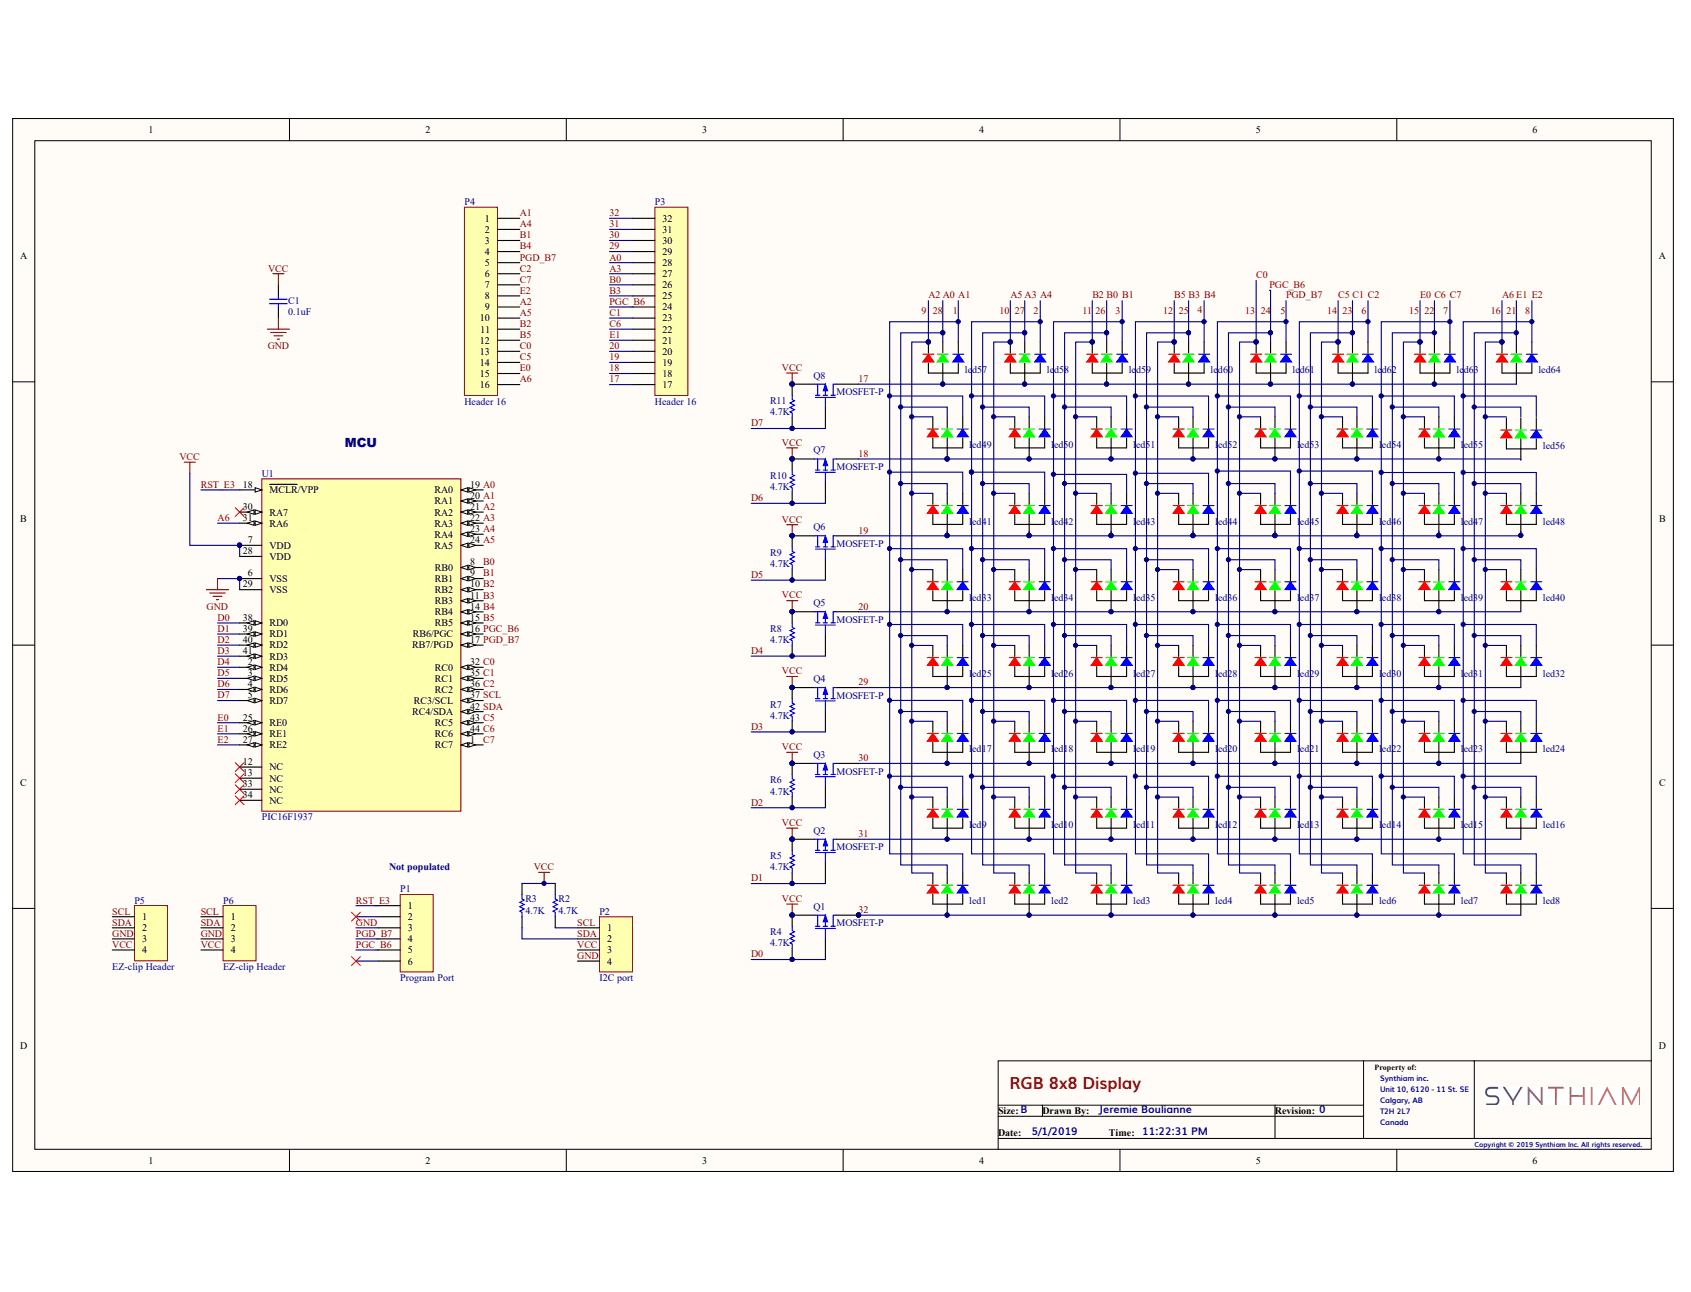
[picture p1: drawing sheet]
# Altium schematic sheet E-19 RGB 8x8 Display.SchDoc: RGB 8x8 Display
size B; DrawnBy: Jeremie Boulianne; Organization: Synthiam inc.; Address1: Unit 10, 6120 - 11 St. SE; Address2: Calgary, AB; Address3: T2H 2L7; Address4: Canada; Revision: 0

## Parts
C1  value 0.1uF  [0805 TIGHT]  (hidden comment: Cap)
led1  RGBLED-CA mini2  (value not drawn)
led2  RGBLED-CA mini2  (value not drawn)
led3  RGBLED-CA mini2  (value not drawn)
led4  RGBLED-CA mini2  (value not drawn)
led5  RGBLED-CA mini2  (value not drawn)
led6  RGBLED-CA mini2  (value not drawn)
led7  RGBLED-CA mini2  (value not drawn)
led8  RGBLED-CA mini2  (value not drawn)
led9  RGBLED-CA mini2  (value not drawn)
led10  RGBLED-CA mini2  (value not drawn)
led11  RGBLED-CA mini2  (value not drawn)
led12  RGBLED-CA mini2  (value not drawn)
led13  RGBLED-CA mini2  (value not drawn)
led14  RGBLED-CA mini2  (value not drawn)
led15  RGBLED-CA mini2  (value not drawn)
led16  RGBLED-CA mini2  (value not drawn)
led17  RGBLED-CA mini2  (value not drawn)
led18  RGBLED-CA mini2  (value not drawn)
led19  RGBLED-CA mini2  (value not drawn)
led20  RGBLED-CA mini2  (value not drawn)
led21  RGBLED-CA mini2  (value not drawn)
led22  RGBLED-CA mini2  (value not drawn)
led23  RGBLED-CA mini2  (value not drawn)
led24  RGBLED-CA mini2  (value not drawn)
led25  RGBLED-CA mini2  (value not drawn)
led26  RGBLED-CA mini2  (value not drawn)
led27  RGBLED-CA mini2  (value not drawn)
led28  RGBLED-CA mini2  (value not drawn)
led29  RGBLED-CA mini2  (value not drawn)
led30  RGBLED-CA mini2  (value not drawn)
led31  RGBLED-CA mini2  (value not drawn)
led32  RGBLED-CA mini2  (value not drawn)
led33  RGBLED-CA mini2  (value not drawn)
led34  RGBLED-CA mini2  (value not drawn)
led35  RGBLED-CA mini2  (value not drawn)
led36  RGBLED-CA mini2  (value not drawn)
led37  RGBLED-CA mini2  (value not drawn)
led38  RGBLED-CA mini2  (value not drawn)
led39  RGBLED-CA mini2  (value not drawn)
led40  RGBLED-CA mini2  (value not drawn)
led41  RGBLED-CA mini2  (value not drawn)
led42  RGBLED-CA mini2  (value not drawn)
led43  RGBLED-CA mini2  (value not drawn)
led44  RGBLED-CA mini2  (value not drawn)
led45  RGBLED-CA mini2  (value not drawn)
led46  RGBLED-CA mini2  (value not drawn)
led47  RGBLED-CA mini2  (value not drawn)
led48  RGBLED-CA mini2  (value not drawn)
led49  RGBLED-CA mini2  (value not drawn)
led50  RGBLED-CA mini2  (value not drawn)
led51  RGBLED-CA mini2  (value not drawn)
led52  RGBLED-CA mini2  (value not drawn)
led53  RGBLED-CA mini2  (value not drawn)
led54  RGBLED-CA mini2  (value not drawn)
led55  RGBLED-CA mini2  (value not drawn)
led56  RGBLED-CA mini2  (value not drawn)
led57  RGBLED-CA mini2  (value not drawn)
led58  RGBLED-CA mini2  (value not drawn)
led59  RGBLED-CA mini2  (value not drawn)
led60  RGBLED-CA mini2  (value not drawn)
led61  RGBLED-CA mini2  (value not drawn)
led62  RGBLED-CA mini2  (value not drawn)
led63  RGBLED-CA mini2  (value not drawn)
led64  RGBLED-CA mini2  (value not drawn)
P1  Program Port  [HDR1X6]
P2  I2C port  [JST-PH 4pin]
P3  Header 16  [HDR1X16]
P4  Header 16  [HDR1X16]
P5  EZ-clip Header  [HDR1X4]
P6  EZ-clip Header  [HDR1X4]
Q1  MOSFET-P  [SOT-23 P-FET]
Q2  MOSFET-P  [SOT-23 P-FET]
Q3  MOSFET-P  [SOT-23 P-FET]
Q4  MOSFET-P  [SOT-23 P-FET]
Q5  MOSFET-P  [SOT-23 P-FET]
Q6  MOSFET-P  [SOT-23 P-FET]
Q7  MOSFET-P  [SOT-23 P-FET]
Q8  MOSFET-P  [SOT-23 P-FET]
R2  value 4.7K  [0805 TIGHT]  (hidden comment: Res1)
R3  value 4.7K  [0805 TIGHT]  (hidden comment: Res1)
R4  value 4.7K  [0805 TIGHT]  (hidden comment: Res1)
R5  value 4.7K  [0805 TIGHT]  (hidden comment: Res1)
R6  value 4.7K  [0805 TIGHT]  (hidden comment: Res1)
R7  value 4.7K  [0805 TIGHT]  (hidden comment: Res1)
R8  value 4.7K  [0805 TIGHT]  (hidden comment: Res1)
R9  value 4.7K  [0805 TIGHT]  (hidden comment: Res1)
R10  value 4.7K  [0805 TIGHT]  (hidden comment: Res1)
R11  value 4.7K  [0805 TIGHT]  (hidden comment: Res1)
U1  PIC16F1937  [TQFP-PT44_M]

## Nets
GND: C1.2 P1.3 P2.4 P5.3 P6.3 U1.6(VSS) U1.29(VSS)
VCC: C1.1 P2.3 P5.4 P6.4 Q1.3(S) Q2.3(S) Q3.3(S) Q4.3(S) Q5.3(S) Q6.3(S) Q7.3(S) Q8.3(S) R2.2 R3.2 R4.2 R5.2 R6.2 R7.2 R8.2 R9.2 R10.2 R11.2 U1.7(VDD) U1.28(VDD)
17: led57.1 led58.1 led59.1 led60.1 led61.1 led62.1 led63.1 led64.1 P3.16(17) Q8.1(D)
18: led49.1 led50.1 led51.1 led52.1 led53.1 led54.1 led55.1 led56.1 P3.15(18) Q7.1(D)
19: led41.1 led42.1 led43.1 led44.1 led45.1 led46.1 led47.1 led48.1 P3.14(19) Q6.1(D)
20: led33.1 led34.1 led35.1 led36.1 led37.1 led38.1 led39.1 led40.1 P3.13(20) Q5.1(D)
29: led25.1 led26.1 led27.1 led28.1 led29.1 led30.1 led31.1 led32.1 P3.4(29) Q4.1(D)
30: led17.1 led18.1 led19.1 led20.1 led21.1 led22.1 led23.1 led24.1 P3.3(30) Q3.1(D)
31: led9.1 led10.1 led11.1 led12.1 led13.1 led14.1 led15.1 led16.1 P3.2(31) Q2.1(D)
32: led1.1 led2.1 led3.1 led4.1 led5.1 led6.1 led7.1 led8.1 P3.1(32) Q1.1(D)
A0: led1.4 led9.4 led17.4 led25.4 led33.4 led41.4 led49.4 led57.4 P3.5(28) U1.19(RA0)
A1: led1.2 led9.2 led17.2 led25.2 led33.2 led41.2 led49.2 led57.2 P4.1 U1.20(RA1)
A2: led1.3 led9.3 led17.3 led25.3 led33.3 led41.3 led49.3 led57.3 P4.9 U1.21(RA2)
A3: led2.4 led10.4 led18.4 led26.4 led34.4 led42.4 led50.4 led58.4 P3.6(27) U1.22(RA3)
A4: led2.2 led10.2 led18.2 led26.2 led34.2 led42.2 led50.2 led58.2 P4.2 U1.23(RA4)
A5: led2.3 led10.3 led18.3 led26.3 led34.3 led42.3 led50.3 led58.3 P4.10 U1.24(RA5)
A6: led8.3 led16.3 led24.3 led32.3 led40.3 led48.3 led64.3 P4.16 U1.31(RA6)
B0: led3.4 led11.4 led19.4 led27.4 led35.4 led43.4 led51.4 led59.4 P3.7(26) U1.8(RB0)
B1: led3.2 led11.2 led19.2 led27.2 led35.2 led43.2 led51.2 led59.2 P4.3 U1.9(RB1)
B2: led3.3 led11.3 led19.3 led27.3 led35.3 led43.3 led51.3 led59.3 P4.11 U1.10(RB2)
B3: led4.4 led12.4 led20.4 led28.4 led36.4 led44.4 led52.4 led60.4 P3.8(25) U1.11(RB3)
B4: led4.2 led12.2 led20.2 led28.2 led36.2 led44.2 led52.2 led60.2 P4.4 U1.14(RB4)
B5: led4.3 led12.3 led20.3 led28.3 led36.3 led44.3 led52.3 led60.3 P4.12 U1.15(RB5)
C0: led5.3 led13.3 led21.3 led29.3 led37.3 led45.3 led53.3 led61.3 P4.13 U1.32(RC0)
C1: led6.4 led14.4 led22.4 led30.4 led38.4 led46.4 led54.4 led62.4 P3.10(23) U1.35(RC1)
C2: led6.2 led14.2 led22.2 led30.2 led38.2 led46.2 led54.2 led62.2 P4.6 U1.36(RC2)
C5: led6.3 led14.3 led22.3 led30.3 led38.3 led46.3 led54.3 led62.3 P4.14 U1.43(RC5)
C6: led7.4 led15.4 led23.4 led31.4 led39.4 led47.4 led55.4 led63.4 P3.11(22) U1.44(RC6)
C7: led7.2 led15.2 led23.2 led31.2 led39.2 led47.2 led55.2 led63.2 P4.7 U1.1(RC7)
D0: Q1.2(G) R4.1 U1.38(RD0)
D1: Q2.2(G) R5.1 U1.39(RD1)
D2: Q3.2(G) R6.1 U1.40(RD2)
D3: Q4.2(G) R7.1 U1.41(RD3)
D4: Q5.2(G) R8.1 U1.2(RD4)
D5: Q6.2(G) R9.1 U1.3(RD5)
D6: Q7.2(G) R10.1 U1.4(RD6)
D7: Q8.2(G) R11.1 U1.5(RD7)
E0: led7.3 led15.3 led23.3 led31.3 led39.3 led47.3 led55.3 led63.3 P4.15 U1.25(RE0)
E1: led8.4 led16.4 led24.4 led32.4 led40.4 led48.4 led64.4 P3.12(21) U1.26(RE1)
E2: led8.2 led16.2 led24.2 led32.2 led40.2 led48.2 led64.2 P4.8 U1.27(RE2)
PGC_B6: led5.4 led13.4 led21.4 led29.4 led37.4 led45.4 led53.4 led61.4 P1.5 P3.9(24) U1.16(RB6/PGC)
PGD_B7: led5.2 led13.2 led21.2 led29.2 led37.2 led45.2 led53.2 led61.2 P1.4 P4.5 U1.17(RB7/PGD)
RST_E3: P1.1 U1.18(~{MCLR}/VPP)
SCL: P2.1 P5.1 P6.1 R2.1 U1.37(RC3/SCL)
SDA: P2.2 P5.2 P6.2 R3.1 U1.42(RC4/SDA)

Not connected (* = marked no-connect by the designer): led56 2 3 4; P1 2* 6*; U1 12(NC)* 13(NC)* 30(RA7)* 33(NC)* 34(NC)*

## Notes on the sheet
- (near U1) MCU
- (near P1) Not populated
- Labels drawn without touching a wire or pin: 1, 2, 3, 4, 5, 6, 7, 8, 9, 10, 11, 12, 13, 14, 15, 16, 21, 22, 23, 24, 25, 26, 27, 28
